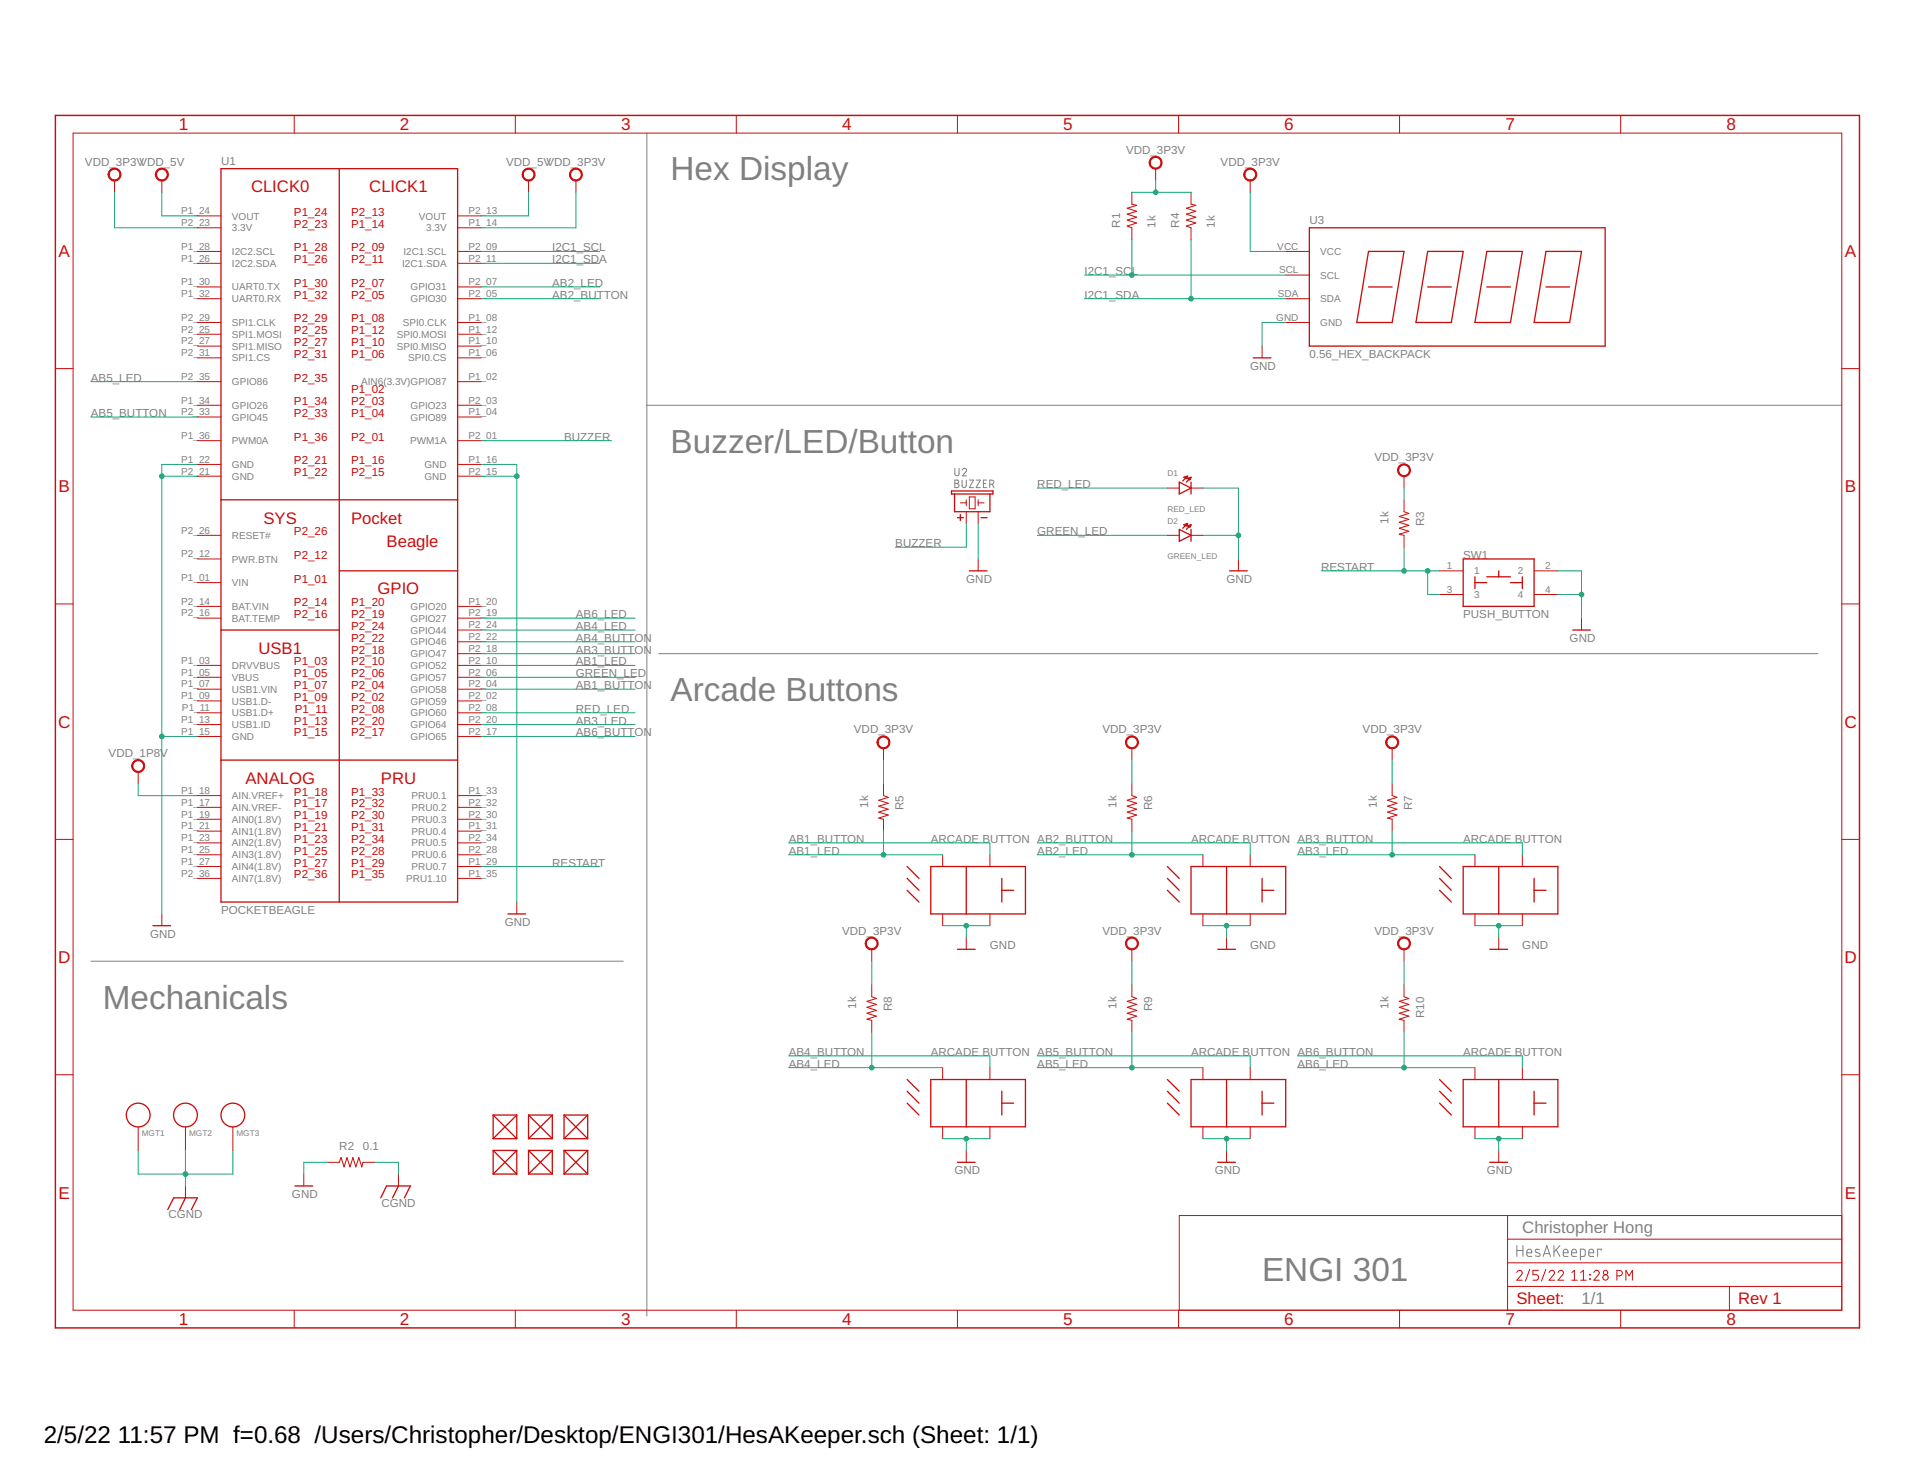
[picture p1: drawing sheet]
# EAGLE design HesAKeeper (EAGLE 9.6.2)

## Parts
AB1  ARCADE_BUTTON  [ARCADE_BUTTON]
AB2  ARCADE_BUTTON  [ARCADE_BUTTON]
AB3  ARCADE_BUTTON  [ARCADE_BUTTON]
AB4  ARCADE_BUTTON  [ARCADE_BUTTON]
AB5  ARCADE_BUTTON  [ARCADE_BUTTON]
AB6  ARCADE_BUTTON  [ARCADE_BUTTON]
D1  RED_LED  LED  [EIA-STD]
D2  GREEN_LED  LED  [EIA-STD]
FUD1  FIDUCIAL  [FIDUCIAL_40MIL]
FUD2  FIDUCIAL  [FIDUCIAL_40MIL]
FUD3  FIDUCIAL  [FIDUCIAL_40MIL]
FUD4  FIDUCIAL  [FIDUCIAL_40MIL]
FUD5  FIDUCIAL  [FIDUCIAL_40MIL]
FUD6  FIDUCIAL  [FIDUCIAL_40MIL]
MGT1  MOUNTING_HOLE  [MOUNTING_HOLE]
MGT2  MOUNTING_HOLE  [MOUNTING_HOLE]
MGT3  MOUNTING_HOLE  [MOUNTING_HOLE]
R1  1k  R_R0603  [R0603]
R2  0.1  R_R0603  [R0603]
R3  1k  R_R0603  [R0603]
R4  1k  R_R0603  [R0603]
R5  1k  R_R0603  [R0603]
R6  1k  R_R0603  [R0603]
R7  1k  R_R0603  [R0603]
R8  1k  R_R0603  [R0603]
R9  1k  R_R0603  [R0603]
R10  1k  R_R0603  [R0603]
SW1  PUSH_BUTTON  [BUTTON_12.5MM]
U1  POCKETBEAGLE  [POCKETBEAGLE]
U2  BUZZER  [BUZZER_6.5MM]
U3  0.56_HEX_BACKPACK  [0.56_HEX_BACKPACK]

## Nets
AB1_BUTTON: AB1.BUTTON_ANODE U1.P2_04(GPIO58)
AB1_LED: AB1.LED_ANODE R5.2 U1.P2_10(GPIO52)
AB2_BUTTON: AB2.BUTTON_ANODE U1.P2_05(GPIO30)
AB2_LED: AB2.LED_ANODE R6.2 U1.P2_07(GPIO31)
AB3_BUTTON: AB3.BUTTON_ANODE U1.P2_18(GPIO47)
AB3_LED: AB3.LED_ANODE R7.2 U1.P2_20(GPIO64)
AB4_BUTTON: AB4.BUTTON_ANODE U1.P2_22(GPIO46)
AB4_LED: AB4.LED_ANODE R8.2 U1.P2_24(GPIO44)
AB5_BUTTON: AB5.BUTTON_ANODE U1.P2_33(GPIO45)
AB5_LED: AB5.LED_ANODE R9.2 U1.P2_35(GPIO86)
AB6_BUTTON: AB6.BUTTON_ANODE U1.P2_17(GPIO65)
AB6_LED: AB6.LED_ANODE R10.2 U1.P2_19(GPIO27)
BUZZER: U1.P2_01(PWM1A) U2.+
CGND: MGT1.P$1 MGT2.P$1 MGT3.P$1 R2.2
GND: AB1.BUTTON_CATHODE AB1.LED_CATHODE AB2.BUTTON_CATHODE AB2.LED_CATHODE AB3.BUTTON_CATHODE AB3.LED_CATHODE AB4.BUTTON_CATHODE AB4.LED_CATHODE AB5.BUTTON_CATHODE AB5.LED_CATHODE AB6.BUTTON_CATHODE AB6.LED_CATHODE D1.CATHODE D2.CATHODE R2.1 U1.P1_15(GND) U1.P1_16(GND) U1.P1_22(GND) U1.P2_15(GND) U1.P2_21(GND) U2.- U3.GND
GREEN_LED: D2.ANODE U1.P2_06(GPIO57)
I2C1_SCL: R1.1 U1.P2_09(I2C1.SCL) U3.SCL
I2C1_SDA: R4.1 U1.P2_11(I2C1.SDA) U3.SDA
N$2: SW1.2 SW1.4 ; supply symbol labelled GND
RED_LED: D1.ANODE U1.P2_08(GPIO60)
RESTART: R3.2 SW1.1 SW1.3 U1.P1_29(PRU0.7)
VDD_1P8V: U1.P1_18(AIN.VREF+)
VDD_3P3V: R1.2 R3.1 R4.2 R5.1 R6.1 R7.1 R8.1 R9.1 R10.1 U1.P1_14(3.3V) U1.P2_23(3.3V) U3.VCC
VDD_5V: U1.P1_24(VOUT) U1.P2_13(VOUT)
Unconnected: FUD1.P$1 FUD2.P$1 FUD3.P$1 FUD4.P$1 FUD5.P$1 FUD6.P$1 U1.P1_02(AIN6(3.3V)GPIO87) U1.P1_03(DRVVBUS) U1.P1_04(GPIO89) U1.P1_05(VBUS) U1.P1_06(SPI0.CS) U1.P1_07(USB1.VIN) U1.P1_08(SPI0.CLK) U1.P1_09(USB1.D-) U1.P1_10(SPI0.MISO) U1.P1_11(USB1.D+) U1.P1_12(SPI0.MOSI) U1.P1_13(USB1.ID) U1.P1_17(AIN.VREF-) U1.P1_19(AIN0(1.8V)) U1.P1_20(GPIO20) U1.P1_21(AIN1(1.8V)) U1.P1_23(AIN2(1.8V)) U1.P1_25(AIN3(1.8V)) U1.P1_26(I2C2.SDA) U1.P1_27(AIN4(1.8V)) U1.P1_28(I2C2.SCL) U1.P1_30(UART0.TX) U1.P1_31(PRU0.4) U1.P1_32(UART0.RX) U1.P1_33(PRU0.1) U1.P1_34(GPIO26) U1.P1_35(PRU1.10) U1.P1_36(PWM0A) U1.P2_02(GPIO59) U1.P2_03(GPIO23) U1.P2_12(PWR.BTN) U1.P2_16(BAT.TEMP) U1.P2_25(SPI1.MOSI) U1.P2_26(RESET#) U1.P2_27(SPI1.MISO) U1.P2_28(PRU0.6) U1.P2_29(SPI1.CLK) U1.P2_30(PRU0.3) U1.P2_31(SPI1.CS) U1.P2_32(PRU0.2) U1.P2_34(PRU0.5) U1.P2_36(AIN7(1.8V))

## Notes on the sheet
- Hex Display
- Buzzer/LED/Button
- Arcade Buttons
- Mechanicals
- Christopher Hong
- ENGI 301
- 1/1

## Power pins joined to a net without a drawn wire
BAT.VIN: U1.P2_14(BAT.VIN)
VIN: U1.P1_01(VIN)
